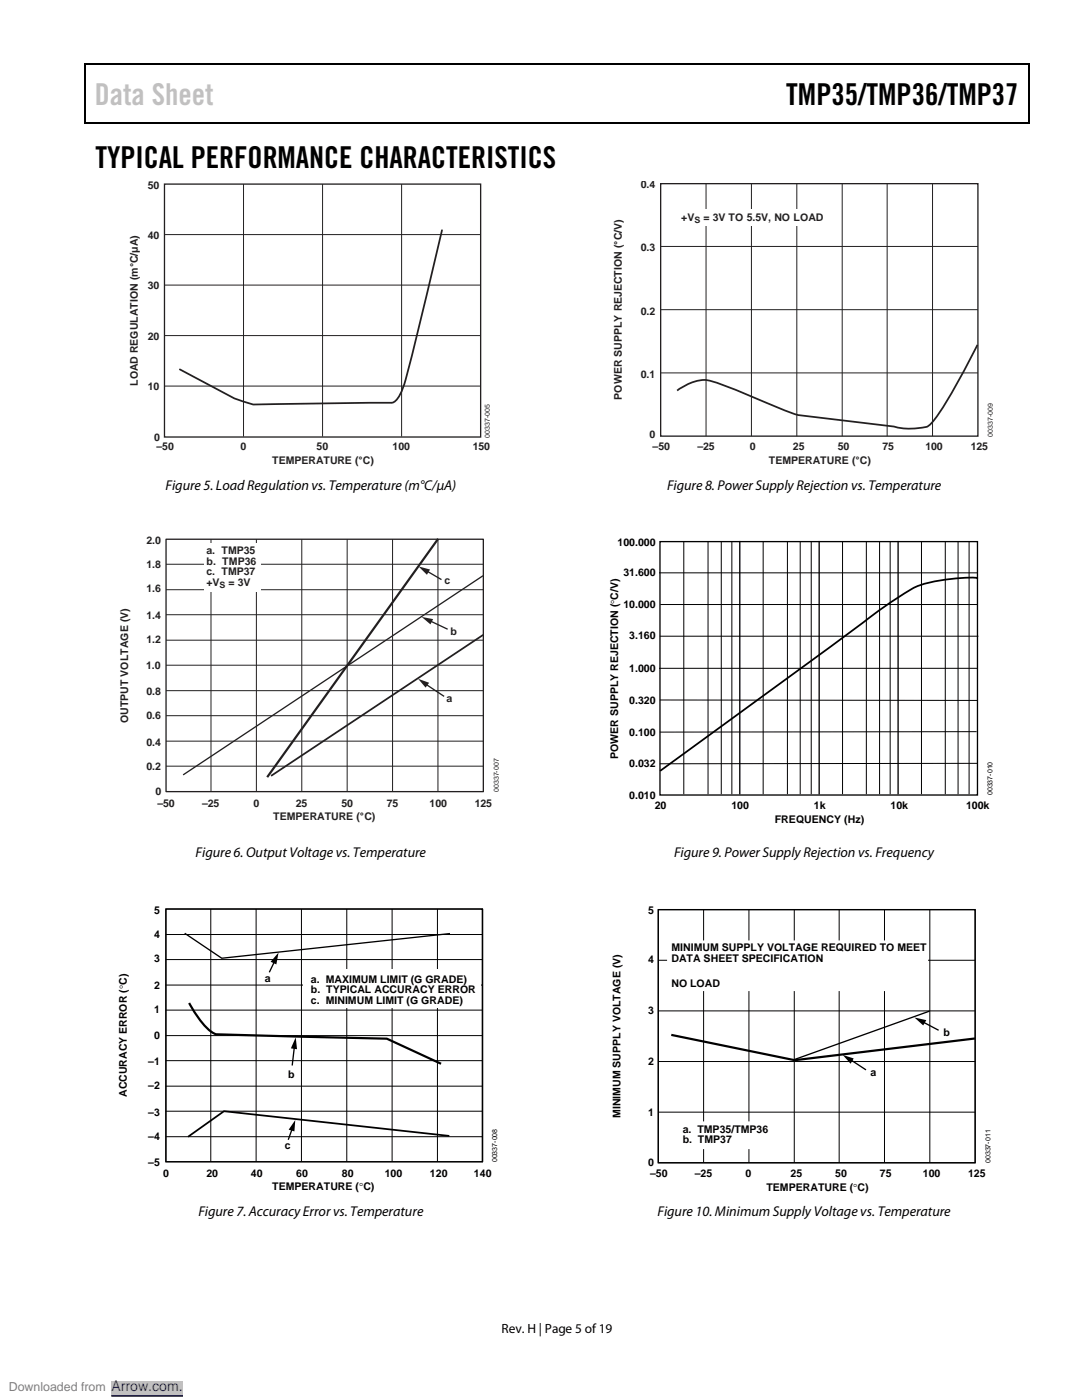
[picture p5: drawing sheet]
<svg xmlns="http://www.w3.org/2000/svg" width="216mm" height="279mm" viewBox="0 0 216 279" stroke-linecap="round" stroke-linejoin="round" font-family="sans-serif">
<path d="M16.9 12.7h.2v1h-.2zM16.9 12.7h.2v.3h-.2zM82.5 12.7h.3v.3h-.3zM205.1 12.7h.3v1h-.3zM205.1 12.7h.3v.3h-.3zM16.9 24.4h.2v.2h-.2zM82.3 24.4h.2v.2h-.2zM205.1 24.4h.3v.2h-.3z" fill="#000"/>
<path d="M17 13.7v10.7M17.1 12.8h65.4M82.8 12.8h122.3M205.2 13.7v10.7M17.1 24.5h188" fill="none" stroke="#000" stroke-width=".25"/>
<path d="M32.8 36.7h63.1v50.5h-63.1zM33.1 107.6h63.3v50.4h-63.3z" fill="none" stroke="#231f20" stroke-width=".26"/>
<g fill="none" stroke="#231f20" stroke-width=".2">
<path d="M48.6 36.7v50.4M64.4 36.7v50.4M80.1 36.7v50.4M32.8 46.8h63.1M32.8 56.9h63.1M32.8 67h63.1M32.8 77.1h63.1M33.1 112.6h63.3M33.1 117.7h63.3M42.1 107.6v50.4M51.2 107.6v50.4M60.2 107.6v50.4"/>
<path d="M69.3 107.6v50.4M78.3 107.6v50.4M87.4 107.6v50.4M33.1 122.7h63.3M33.1 127.8h63.3M33.1 132.8h63.3M33.1 137.8h63.3M33.1 142.8h63.3M33.1 147.9h63.3M33.1 152.9h63.3"/>
</g>
<path d="M88.2 45.9l-6.9 28.7a12.9 12.9 0 0 1-2.3 5.4l-.9 .4-27.6 .3-3.7-1.2-10.9-5.8" fill="none" stroke="#231f20" stroke-width=".35"/>
<g fill="#fff">
<path d="M40.8 108.4h11.2v9.7h-11.2z"/>
<path d="M36.7 154.6l59.6-39.6z"/>
</g>
<path d="M96.3 115l-59.6 39.6" fill="none" stroke="#231f20" stroke-width=".26"/>
<path d="M87.3 107.7l-33.9 47.2z" fill="#fff"/>
<path d="M87.3 107.7l-33.9 47.2" fill="none" stroke="#231f20" stroke-width=".44"/>
<path d="M54.2 154.7l42.1-27.9z" fill="#fff"/>
<path d="M96.3 126.8l-42.1 27.9" fill="none" stroke="#231f20" stroke-width=".35"/>
<path d="M84.9 136.5l3.7 2.5" fill="none" stroke="#231f20" stroke-width=".26"/>
<path d="M83.4 135.5l2.2 .8-.7 .9z" fill="#231f20"/>
<path d="M85.8 123.9l3.5 1.7" fill="none" stroke="#231f20" stroke-width=".26"/>
<path d="M84.1 123.1l2.3 .5-.5 1z" fill="#231f20"/>
<path d="M85.1 113.9l3 1.8" fill="none" stroke="#231f20" stroke-width=".26"/>
<path d="M83.5 113l2.3 .7-.6 1z" fill="#231f20"/>
<g fill="none" stroke="#000" stroke-width=".2">
<path d="M33.1 181.4h63.2v50.5h-63.2zM33.1 186.5h63.2M33.1 191.5h63.2M33.1 196.6h63.2M42.1 181.4v50.5M51.1 181.4v50.5M60.1 181.4v50.5M69.2 181.4v50.5M78.2 181.4v50.5M87.3 181.4v50.5M33.1 201.6h63.2M33.1 206.7h63.2"/>
<path d="M33.1 211.7h63.2M33.1 216.8h63.2M33.1 221.8h63.2M33.1 226.9h63.2"/>
</g>
<path d="M60.5 193.4h35.5v7.8h-35.5z" fill="#fff"/>
<path d="M33.1 181.4h63.1v50.5h-63.1zM37 186.3l7.3 4.9 45.4-4.9M54.8 191.9l-1.1 2.1M58.7 208.9l-.4 3.7M58.3 225.3l-.8 2.2" fill="none" stroke="#000" stroke-width=".26"/>
<path d="M55.6 190.1l-.5 2.4-1.1-.6zM59 207l.3 2.4-1.3-.2zM58.9 223.5l-.2 2.3-1.1-.3z" fill="#000"/>
<path d="M89.5 226.7l-44.8-4.9-7 5" fill="none" stroke="#000" stroke-width=".35"/>
<path d="M37.8 200.4a19.4 19.4 0 0 0 4.5 5.6l1.1 .4 33.8 .9 10.6 4.9" fill="none" stroke="#000" stroke-width=".44"/>
<path d="M131.8 36.7h63.3v50.3h-63.3z" fill="none" stroke="#231f20" stroke-width=".26"/>
<path d="M140.9 36.7v50.3M149.9 36.7v50.3M159 36.7v50.3M168.1 36.7v50.3M177 36.7v50.3M186.1 36.7v50.3M131.8 49.2h63.3M131.8 74.4h63.3M131.8 61.8h63.3" fill="none" stroke="#231f20" stroke-width=".2"/>
<path d="M133.2 41.7h31.8v3.4h-31.8z" fill="#fff"/>
<path d="M195 69l-.5 .9a105 105 0 0 1-8.4 14.3l-.7 .7-.6 .3a12.9 12.9 0 0 1-6.6-.1l-18.9-2.3-6.2-2.4a95.2 95.2 0 0 0-11.8-4.5 9.1 9.1 0 0 0-6 1.9" fill="none" stroke="#231f20" stroke-width=".35"/>
<path d="M131.7 108.1h63.3v50.6h-63.3zM147.6 108.1v50.3M163.5 108.1v50.3M179.2 108.1v50.3M131.3 181.5h63.3v50.6h-63.3zM169.7 211.5l3.1 2M184.1 203.9l3.2 1.7M185.4 201.8l-27 9.7" fill="none" stroke="#000" stroke-width=".26"/>
<g fill="none" stroke="#000" stroke-width=".2">
<path d="M131.6 114.3h63.4M136.4 108.1v50.3M141.3 108.1v50.3M143.9 108.1v50.3M146 108.1v50.3M152.3 108.1v50.3M157.1 108.1v50.3M159.7 108.1v50.3M161.9 108.1v50.3M168.1 108.1v50.3M172.9 108.1v50.3M175.5 108.1v50.3"/>
<path d="M177.6 108.1v50.3M183.9 108.1v50.3M188.6 108.1v50.3M191.2 108.1v50.3M193.4 108.1v50.3M131.6 133.4h63.4M131.8 139.7l63.2 .1M131.8 127h63.3M131.9 120.6h63.1M194.8 146l-63 .1M194.9 152.3l-63.1 .1M131.3 181.5h63.3v50.6h-63.3z"/>
<path d="M131.3 191.6h63.3M140.4 181.5v50.6M149.4 181.5v50.6M158.5 181.5v50.6M167.4 181.5v50.6M176.5 181.5v50.6M185.5 181.5v50.6M131.3 201.7h63.3M131.3 211.8h63.3M131.3 222h63.3"/>
</g>
<path d="M195 115.4a32.5 32.5 0 0 0-12 1.6 101.5 101.5 0 0 0-13.6 9.3l-37.5 27.4" fill="none" stroke="#000" stroke-width=".35"/>
<path d="M134.2 206.6l24.4 5 35.7-4.3" fill="none" stroke="#000" stroke-width=".44"/>
<path d="M168.1 210.5l2.2 .7-.6 1.1zM182.5 203.1l2.3 .5-.6 1z" fill="#000"/>
<path d="M133.3 187.9h51.7v9.7h-51.7z" fill="#fff"/>
<path d="M133.3 187.9h51.7v9.7h-51.7z" fill="none" stroke="#fff" stroke-width=".35"/>
<path d="M135.5 224h18.5v5.2h-18.5z" fill="#fff"/>
<path d="M135.5 224h18.5v5.2h-18.5z" fill="none" stroke="#fff" stroke-width=".35"/>
<path d="M0 276.9h70.6" fill="none" stroke="#fff" stroke-width="2.5" stroke-linecap="butt"/>
<path d="M22.2 275.6h14.3v2.6h-14.3z" fill="#c0c0c0"/>
<path d="M22.2 278.6h14.3" fill="none" stroke="#00f" stroke-width=".2"/>
<path d="M0 276.9h70.6" fill="none" stroke="#fff" stroke-width="2.5" stroke-linecap="butt"/>
<path d="M22.2 275.6h14.3v2.6h-14.3z" fill="#c0c0c0"/>
<path d="M22.2 278.6h14.3" fill="none" stroke="#00f" stroke-width=".2"/>
<path d="M0 276.9h70.6" fill="none" stroke="#fff" stroke-width="2.5" stroke-linecap="butt"/>
<path d="M22.2 275.6h14.3v2.6h-14.3z" fill="#c0c0c0"/>
<path d="M22.2 278.6h14.3" fill="none" stroke="#00f" stroke-width=".2"/>
<path d="M0 276.9h70.6" fill="none" stroke="#fff" stroke-width="2.5" stroke-linecap="butt"/>
<path d="M22.2 275.6h14.3v2.6h-14.3z" fill="#c0c0c0"/>
<path d="M22.2 278.6h14.3" fill="none" stroke="#00f" stroke-width=".2"/>
<path d="M0 276.9h70.6" fill="none" stroke="#fff" stroke-width="2.5" stroke-linecap="butt"/>
<path d="M22.2 275.6h14.3v2.6h-14.3z" fill="#c0c0c0"/>
<path d="M22.2 278.6h14.3" fill="none" stroke="#00f" stroke-width=".2"/>
<text font-size="6" fill="#c1c1c1" x="18.9" y="20.9">Data Sheet</text>
<g font-size="6">
<text x="156.9" y="20.9">TMP35/TMP36/TMP37</text>
<text x="19" y="33.6">TYPICAL PERFORMANCE CHARACTERISTICS</text>
</g>
<g font-size="2.8">
<text x="33" y="97.7">Figure 5. Load Regulation vs. Temperature (m°C/µA)</text>
<text x="133.1" y="97.7">Figure 8. Power Supply Rejection vs. Temperature</text>
<text x="39" y="171.1">Figure 6. Output Voltage vs. Temperature</text>
<text x="134.5" y="171.1">Figure 9. Power Supply Rejection vs. Frequency</text>
<text x="39.6" y="242.7">Figure 7. Accuracy Error vs. Temperature</text>
<text x="131.2" y="242.7">Figure 10. Minimum Supply Voltage vs. Temperature</text>
</g>
<text font-size="2.8" fill="#00f" x="22.2" y="277.6">Arrow.com.</text>
<text font-size="2.7" x="100.1" y="266">Rev. H | Page 5 of19</text>
<text font-size="2.5" fill="#808080" x="1.8" y="277.6">Downloaded from</text>
<g font-size="2.1" fill="#231f20">
<text x="29.5" y="37.6">50</text>
<text x="127.8" y="37.5">0.4</text>
<text x="29.5" y="47.7">40</text>
<text x="135.9" y="44.1">+V</text>
<text x="140.4" y="44.1">= 3V TO 5.5V, NO LOAD</text>
<text x="127.8" y="50.2">0.3</text>
<text x="29.5" y="57.8">30</text>
<text x="127.8" y="62.8">0.2</text>
<text x="29.5" y="67.8">20</text>
<text x="27.5" y="77" transform="rotate(-90 27.5 77)">LOAD REGULATION (m°C/µA)</text>
<text x="29.5" y="77.9">10</text>
<text x="127.8" y="75.4">0.1</text>
<text x="124.1" y="79.8" transform="rotate(-90 124.1 79.8)">POWER SUPPLY REJECTION (°C/V)</text>
<text x="30.7" y="87.9">0</text>
<text x="31.2" y="89.8">–50</text>
<text x="48" y="89.8">0</text>
<text x="63.2" y="89.8">50</text>
<text x="78.3" y="89.8">100</text>
<text x="94.4" y="89.8">150</text>
<text x="129.6" y="87.5">0</text>
<text x="130.2" y="89.9">–50</text>
<text x="139.2" y="89.9">–25</text>
<text x="149.6" y="89.9">0</text>
<text x="158.2" y="89.9">25</text>
<text x="167.2" y="89.9">50</text>
<text x="176.1" y="89.9">75</text>
<text x="184.6" y="89.9">100</text>
<text x="193.7" y="89.9">125</text>
<text x="54.3" y="92.7">TEMPERATURE (°C)</text>
<text x="153.4" y="92.7">TEMPERATURE (°C)</text>
<text x="29.2" y="113.4">1.8</text>
<text x="29.2" y="108.5">2.0</text>
<text x="41.2" y="110.6">a. TMP35</text>
<text x="41.2" y="112.7">b. TMP36</text>
<text x="29.2" y="118.2">1.6</text>
<text x="41.2" y="114.8">c. TMP37</text>
<text x="41.2" y="116.9">+V</text>
<text x="45.6" y="116.9">= 3V</text>
<text x="88.7" y="116.6">c</text>
<text x="29.2" y="123.5">1.4</text>
<text x="29.2" y="128.4">1.2</text>
<text x="89.9" y="126.7">b</text>
<text x="29.2" y="133.6">1.0</text>
<text x="29.2" y="138.7">0.8</text>
<text x="29.2" y="143.6">0.6</text>
<text x="89.1" y="140">a</text>
<text x="25.6" y="144.3" transform="rotate(-90 25.6 144.3)">OUTPUT VOLTAGE (V)</text>
<text x="29.2" y="148.8">0.4</text>
<text x="29.2" y="153.7">0.2</text>
<text x="31" y="158.7">0</text>
<text x="31.4" y="161">–50</text>
<text x="40.3" y="161">–25</text>
<text x="50.6" y="161">0</text>
<text x="59" y="161">25</text>
<text x="68.1" y="161">50</text>
<text x="77.2" y="161">75</text>
<text x="85.7" y="161">100</text>
<text x="94.7" y="161">125</text>
<text x="54.5" y="163.6">TEMPERATURE (°C)</text>
</g>
<g font-size="2.1">
<text x="123.2" y="108.9">100.000</text>
<text x="124.4" y="115">31.600</text>
<text x="124.4" y="121.4">10.000</text>
<text x="125.6" y="127.6">3.160</text>
<text x="125.6" y="134.1">1.000</text>
<text x="125.6" y="140.5">0.320</text>
<text x="125.6" y="146.8">0.100</text>
<text x="123.4" y="151.4" transform="rotate(-90 123.4 151.4)">POWER SUPPLY REJECTION (°C/V)</text>
<text x="125.6" y="153.1">0.032</text>
<text x="125.6" y="159.4">0.010</text>
<text x="130.6" y="161.4">20</text>
<text x="145.9" y="161.4">100</text>
<text x="162.4" y="161.4">1k</text>
<text x="177.7" y="161.4">10k</text>
<text x="192.8" y="161.4">100k</text>
<text x="154.6" y="164.2">FREQUENCY (Hz)</text>
<text x="30.8" y="182.3">5</text>
<text x="30.8" y="187.2">4</text>
<text x="134" y="189.9">MINIMUM SUPPLY VOLTAGE REQUIRED TO MEET</text>
<text x="134" y="192">DATA SHEET SPECIFICATION</text>
<text x="30.8" y="192">3</text>
<text x="30.8" y="197.3">2</text>
<text x="52.9" y="195.9">a</text>
<text x="62.1" y="196.1">a. MAXIMUM LIMIT (G GRADE)</text>
<text x="134" y="197">NO LOAD</text>
<text x="30.8" y="202.2">1</text>
<text x="62.1" y="198.2">b. TYPICAL ACCURACY ERROR</text>
<text x="62.1" y="200.3">c. MINIMUM LIMIT (G GRADE)</text>
<text x="30.8" y="207.4">0</text>
<text x="29.6" y="212.5">–1</text>
<text x="57.5" y="215.2">b</text>
<text x="25.3" y="218.9" transform="rotate(-90 25.3 218.9)">ACCURACY ERROR (°C)</text>
<text x="29.6" y="217.4">–2</text>
<text x="29.6" y="222.6">–3</text>
<text x="29.6" y="227.5">–4</text>
<text x="29.6" y="232.8">–5</text>
<text x="56.8" y="229.2">c</text>
<text x="32.6" y="234.9">0</text>
<text x="41.2" y="234.9">20</text>
<text x="50.1" y="234.9">40</text>
<text x="54.3" y="237.5">TEMPERATURE (°C)</text>
<text x="59.1" y="234.9">60</text>
<text x="68.2" y="234.9">80</text>
<text x="76.8" y="234.9">100</text>
<text x="85.8" y="234.9">120</text>
<text x="94.6" y="234.9">140</text>
<text x="129.7" y="234.9">–50</text>
<text x="138.6" y="234.9">–25</text>
</g>
<g font-size="2.1" fill="#020203">
<text x="129.3" y="182.3">5</text>
<text x="129.3" y="192.2">4</text>
<text x="129.3" y="202.4">3</text>
<text x="188.3" y="206.8">b</text>
<text x="129.3" y="212.6">2</text>
<text x="173.7" y="214.8">a</text>
<text x="123.8" y="223.1" transform="rotate(-90 123.8 223.1)">MINIMUM SUPPLY VOLTAGE (V)</text>
<text x="129.3" y="222.8">1</text>
<text x="136.2" y="226">a. TMP35/TMP36</text>
<text x="129.3" y="232.6">0</text>
<text x="136.2" y="228.1">b. TMP37</text>
<text x="148.8" y="234.9">0</text>
<text x="152.9" y="237.7">TEMPERATURE (°C)</text>
<text x="157.8" y="234.9">25</text>
<text x="166.7" y="234.9">50</text>
<text x="175.6" y="234.9">75</text>
<text x="184.1" y="234.9">100</text>
<text x="193.2" y="234.9">125</text>
</g>
<g font-size="1.8" fill="#231f20">
<text x="138.6" y="44.6">S</text>
<text x="43.8" y="117.4">S</text>
</g>
<g font-size="1.4" fill="#231f20">
<text x="97.8" y="87.4" transform="rotate(-90 97.8 87.4)">00337-005</text>
<text x="198.1" y="87.2" transform="rotate(-90 198.1 87.2)">00337-009</text>
<text x="99.5" y="158.1" transform="rotate(-90 99.5 158.1)">00337-007</text>
</g>
<g font-size="1.4">
<text x="198" y="158.7" transform="rotate(-90 198 158.7)">00337-010</text>
<text x="99.2" y="232" transform="rotate(-90 99.2 232)">00337-008</text>
<text x="197.7" y="232.2" transform="rotate(-90 197.7 232.2)">00337-011</text>
</g>
</svg>
